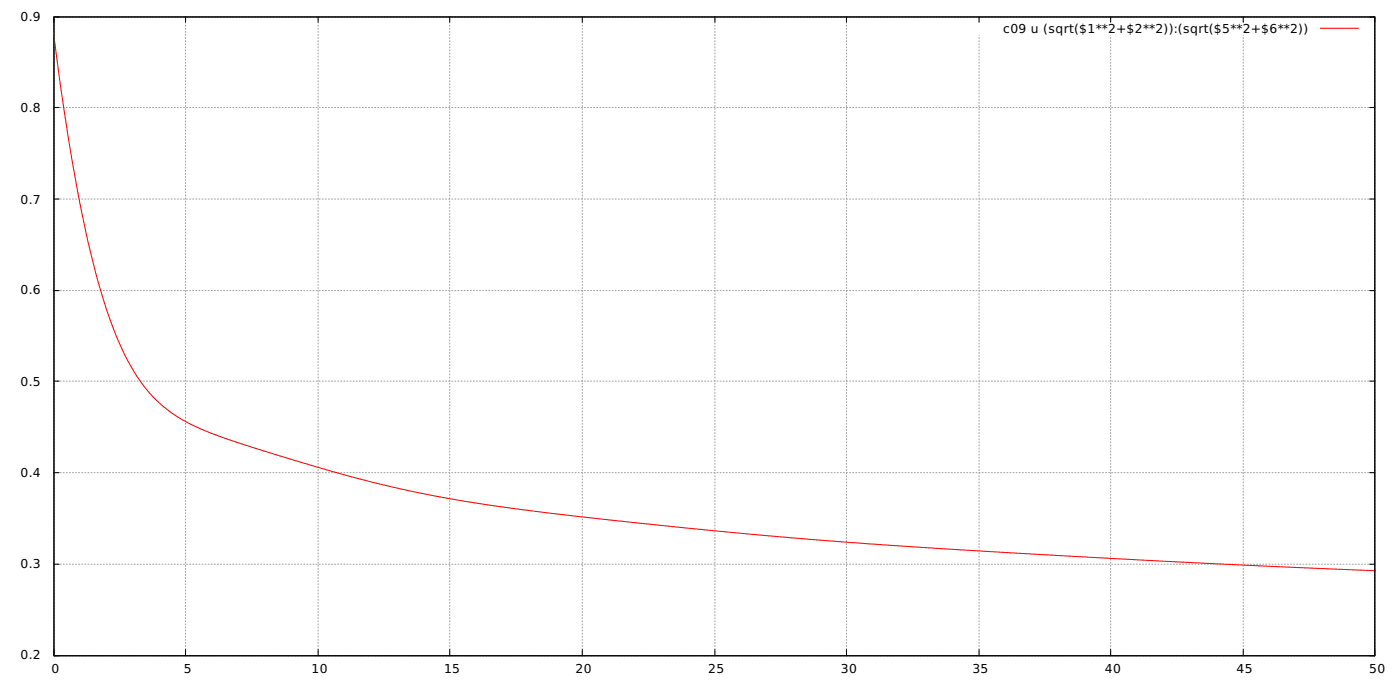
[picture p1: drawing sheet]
<svg xmlns="http://www.w3.org/2000/svg" width="480mm" height="234mm" viewBox="0 0 480 234" stroke-linecap="round" stroke-linejoin="round" font-family="sans-serif">
<g fill="none" stroke="#a0a0a4" stroke-width=".35" stroke-dasharray=".4 .7">
<path d="M18.5 5.8h453.3M336 7.6v-1.8M381.2 7.6v-1.8M426.7 7.6v-1.8M18.5 36.9h453.3M18.5 68.3h453.3M18.5 99.7h453.3M18.5 130.7h453.3M18.5 162.1h453.3M18.5 193.5h453.3M18.5 224.9h453.3M18.5 224.9v-219.1"/>
<path d="M63.7 224.9v-219.1M109.2 224.9v-219.1M154.3 224.9v-219.1M199.8 224.9v-219.1M245.4 224.9v-219.1M290.5 224.9v-219.1M336 224.9v-212.7M381.2 224.9v-212.7M426.7 224.9v-212.7M471.8 224.9v-219.1"/>
</g>
<g fill="none" stroke="#000" stroke-width=".35">
<path d="M18.5 5.8h453.3v219.1h-453.3zM20.3 5.8h-1.8v1.8M63.7 5.8v1.8M109.2 5.8v1.8M154.3 5.8v1.8M199.8 5.8v1.8M245.4 5.8v1.8M290.5 5.8v1.8M336 5.8v1.8M381.2 5.8v1.8M426.7 5.8v1.8M470.1 5.8h1.7v1.8"/>
<path d="M18.5 36.9h1.8M470.1 36.9h1.7M18.5 68.3h1.8M470.1 68.3h1.7M18.5 99.7h1.8M470.1 99.7h1.7M18.5 130.7h1.8M470.1 130.7h1.7M18.5 162.1h1.8M470.1 162.1h1.7M18.5 193.5h1.8M470.1 193.5h1.7"/>
<path d="M18.5 222.8v2.1h1.8M63.7 222.8v2.1M109.2 222.8v2.1M154.3 222.8v2.1M199.8 222.8v2.1M245.4 222.8v2.1M290.5 222.8v2.1M336 222.8v2.1M381.2 222.8v2.1M426.7 222.8v2.1M471.8 222.8v2.1h-1.7"/>
</g>
<path d="M18.3 11.1a645.9 645.9 0 0 0 15 84.2 122 122 0 0 0 13.2 32.9 49.3 49.3 0 0 0 27.2 20.8l12.7 4.4 20.8 6.3 14.6 4.1 14 3.5 10 2.1 13.6 2.5 16.4 2.4 15.4 2 59.4 6.3 25.9 2.3 27.2 2 87.5 5.2 80.8 3.6M453.1 9.7h13.1" fill="none" stroke="#f00" stroke-width=".35"/>
<g font-size="4.2">
<text x="7.1" y="7.1">0.9</text>
<text x="344.3" y="11.3">c09 u (sqrt($1**2+$2**2)):(sqrt($5**2+$6**2))</text>
<text x="7.1" y="38.5">0.8</text>
<text x="7.1" y="69.8">0.7</text>
<text x="7.1" y="100.9">0.6</text>
<text x="7.1" y="132.3">0.5</text>
<text x="7.1" y="163.7">0.4</text>
<text x="7.1" y="194.7">0.3</text>
<text x="7.1" y="226.1">0.2</text>
<text x="17.6" y="230.7">0</text>
<text x="63.1" y="230.7">5</text>
<text x="106.9" y="230.7">10</text>
<text x="152.4" y="230.7">15</text>
<text x="197.6" y="230.7">20</text>
<text x="243.1" y="230.7">25</text>
<text x="288.6" y="230.7">30</text>
<text x="333.7" y="230.7">35</text>
<text x="379.2" y="230.7">40</text>
<text x="424.4" y="230.7">45</text>
<text x="469.9" y="230.7">50</text>
</g>
</svg>
